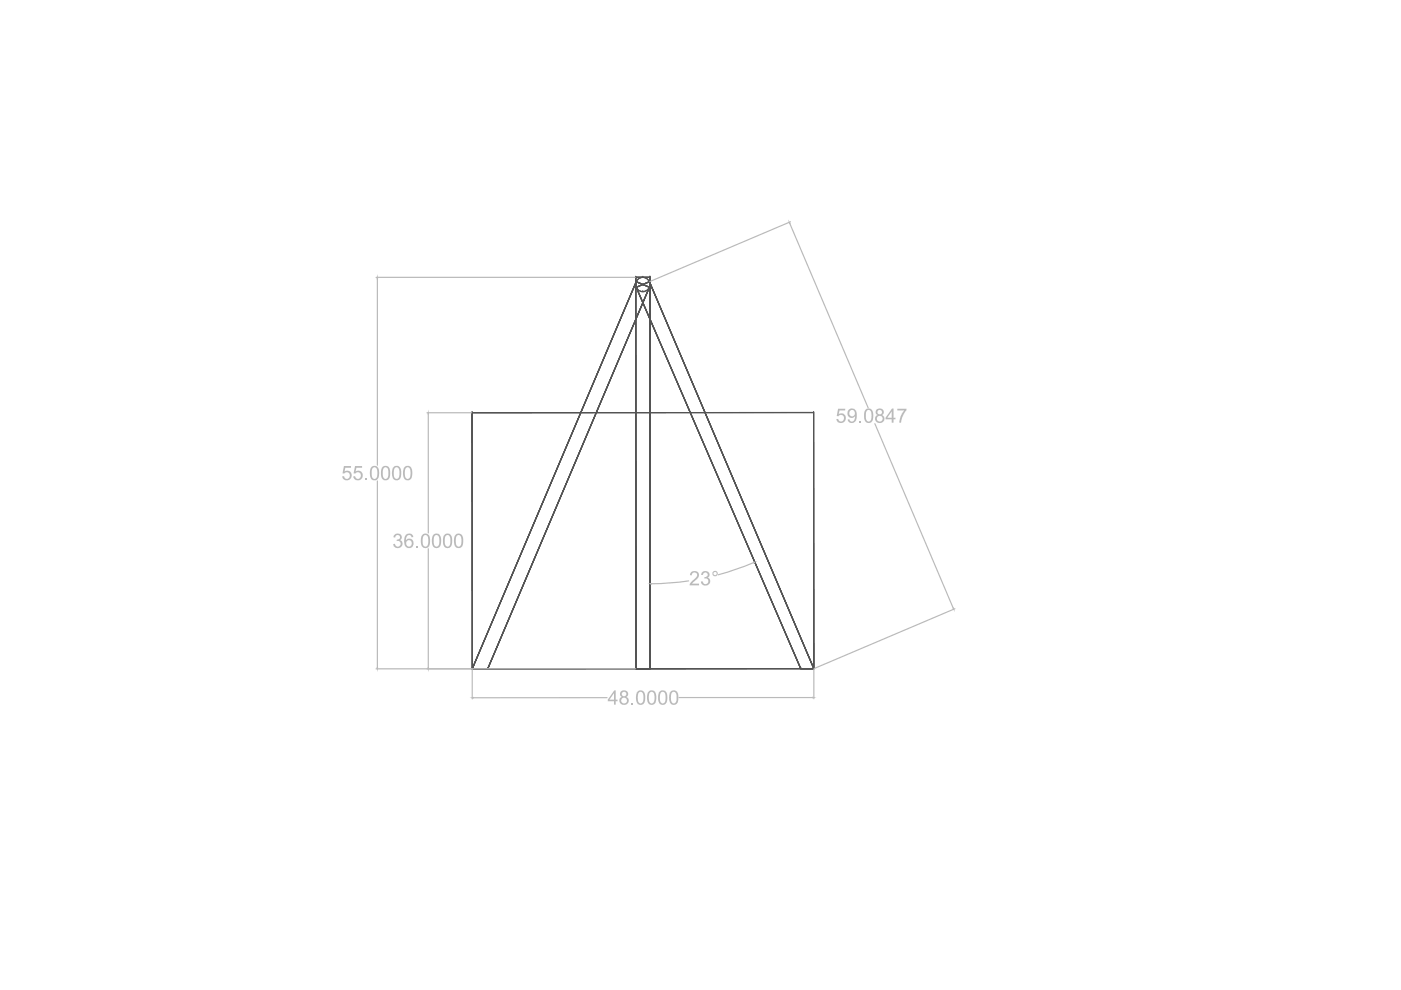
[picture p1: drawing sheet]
<svg xmlns="http://www.w3.org/2000/svg" width="297mm" height="210mm" viewBox="0 0 297 210" stroke-linecap="round" stroke-linejoin="round" font-family="sans-serif">
<!-- layer: Counterweight -->
<g fill="none" stroke="#545454" stroke-width=".25">
<path d="M134.8 58.8h3v83v-83h-3v83h3h-3zM134.8 58.8h.1M134.8 58.8h3v83M134.8 58.8v83M134.9 59.7l2.8 1.2-34.3 80.9 34.3-80.9-2.8-1.2-34.8 82.1h3.3h-3.3zM134.9 59.7h.1M134.9 59.7l2.8 1.2-34.3 80.9 34.3-80.9zM136.3 58.8h.1M137.7 59.7h.1M137.7 59.7l-2.8 1.2 34.9 80.9M137.7 59.7l34.9 82.1-34.9-82.1-2.8 1.2 34.9 80.9h2.8M137.8 58.8h.1"/>
<path d="M134.8 60.3h.1M134.9 60.9l2.8-1.2-2.8 1.2 34.9 80.9h2.8l-34.9-82.1 34.9 82.1h-2.8zM134.9 60.9h.1M136.3 61.8h.1M137.7 60.9h.1M137.8 60.3h.1M100.1 87.5v54.3v-54.3h72.4l.1 54.3h-72.5h72.5l-.1-54.3zM100.1 87.5h.1M172.5 87.5h.1M100.1 141.8h.1M100.1 141.8l34.8-82.1-34.8 82.1M100.1 141.8h3.3h-3.3"/>
<path d="M103.4 141.8h.1M134.8 141.8h.1M134.8 141.8v-83h3v83h-3h3M137.8 141.8h.1M169.8 141.8h.1M169.8 141.8h2.8M172.6 141.8h.1"/>
<circle cx="136.3" cy="60.3" r="1.51"/>
</g>
<!-- layer: CWRightDimensions -->
<g fill="none" stroke="#bababa" stroke-width=".25">
<path d="M79.7 58.8h55M80 59.1v39.5M167.4 47.4l16.7 39.1M167.6 47l-29.8 12.7M90.5 87.5h9.5M90.8 87.8v25.2M185.5 89.8l16.6 39.1M80 102v39.5M90.8 116.3v25.2M159.8 119.3l-4.1 1.5-3.4 1.1M146 123.2l-4.4 .4-3.5 .2M202.5 129.1l-29.9 12.6"/>
<path d="M79.7 141.8h55M90.5 141.8h9.5M100.1 141.9v6.3M128.7 147.9h-28.3M144 147.9h28.3M172.6 141.9v6.3"/>
</g>
<g fill="#bababa" stroke="#bababa" stroke-width=".21">
<path d="M90.8 87.5v.3z"/>
<path d="M90.8 141.5v.3z"/>
<path d="M80 141.5v.3z"/>
<path d="M80 58.8v.3z"/>
<path d="M100.1 147.9h.3z"/>
<path d="M172.3 147.8l.3 .1z"/>
<path d="M167.3 47.1l.2 .3z"/>
<path d="M202.1 128.9l.1 .3z"/>
<path d="M137.8 123.8h.3z"/>
<path d="M159.8 119.3l.2-.1z"/>
</g>
<g font-size="4.7" fill="#bababa">
<text x="177.2" y="89.6">59.0847</text>
<text x="72.4" y="101.8">55.0000</text>
<text x="83.2" y="116.1">36.0000</text>
<text x="146.1" y="124.1">23°</text>
<text x="128.8" y="149.4">48.0000</text>
</g>
</svg>
